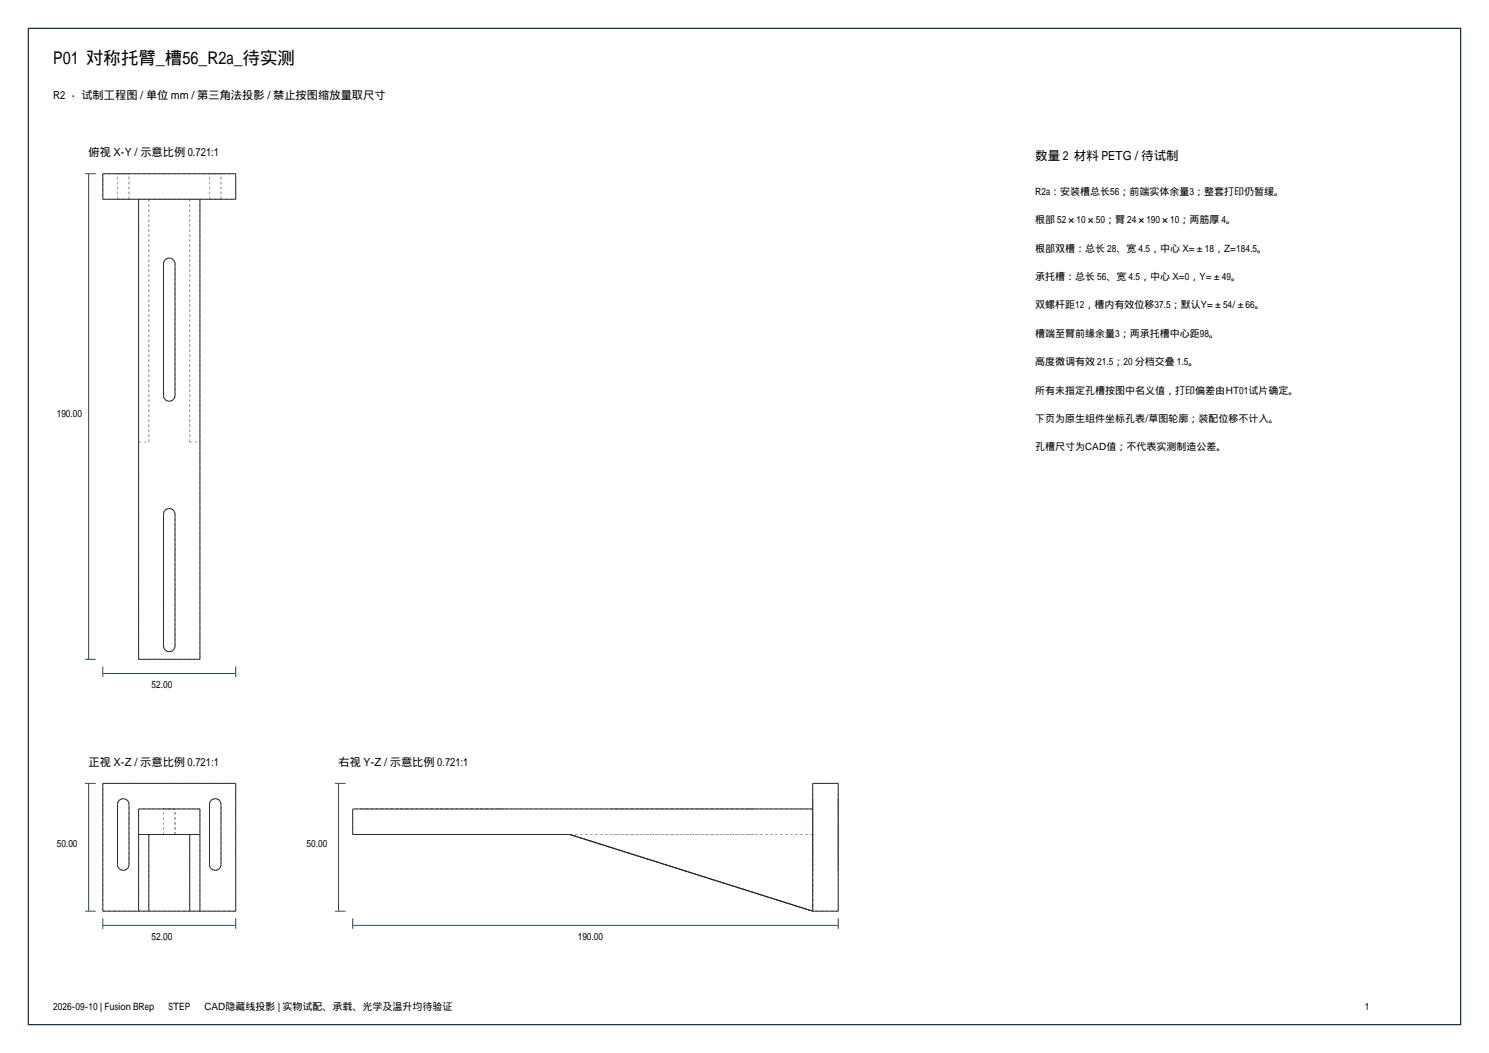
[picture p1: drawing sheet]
<svg xmlns="http://www.w3.org/2000/svg" width="420mm" height="297mm" viewBox="0 0 420 297" stroke-linecap="round" stroke-linejoin="round" font-family="sans-serif">
<path d="M8 8h404v281h-404z" fill="none" stroke="#1a334d" stroke-width=".35"/>
<g fill="none" stroke="#a6a6a6" stroke-width=".28" stroke-dasharray=".7 .7" stroke-linecap="butt">
<path d="M29 56.2h10.1M29 49v7.2M33.1 49h3.3M33.1 56.2h3.3M33.1 56.2v-7.2M36.4 49h-3.3M36.4 56.2h-3.3M36.4 56.2v-7.2M39.1 56.2h2.9M42 56.2h11.5M53.5 56.2v68.5M53.5 56.2h2.9"/>
<path d="M56.4 56.2h10.1M56.4 56.2h-17.3M59.1 56.2v-7.2M59.1 56.2h3.2M59.1 49h3.2M62.3 56.2v-7.2M62.3 49h-3.2M62.3 56.2h-3.2M66.5 49h-37.5M66.5 56.2v-7.2M46.1 74.4v37.1M49.4 74.4a1.62 1.62 0 0 0-1.7-1.6 1.62 1.62 0 0 0-1.6 1.6"/>
<path d="M46.1 111.5a1.62 1.62 0 0 0 1.6 1.7 1.62 1.62 0 0 0 1.7-1.7M49.4 111.5v-37.1M39.1 124.7v61.3M39.1 124.7h2.9M39.1 124.7v-68.5M42 124.7v-68.5M53.5 124.7h2.9M53.5 124.7v-68.5M56.4 124.7v-68.5M46.1 145.1v37.1M49.4 145.1a1.62 1.62 0 0 0-1.7-1.7 1.62 1.62 0 0 0-1.6 1.7M39.1 186h17.3"/>
<path d="M46.1 182.2a1.62 1.62 0 0 0 1.6 1.6 1.62 1.62 0 0 0 1.7-1.6M49.4 182.2v-37.1M56.4 186v-61.3M33.1 226.9v16.9M36.4 226.9a1.62 1.62 0 0 0-1.6-1.6 1.62 1.62 0 0 0-1.7 1.6M39.1 235.4h2.9M42 235.4h11.5M42 235.4v21.6M46.1 235.4v-7.2M46.1 228.2h3.3M46.1 235.4h3.3M49.4 235.4v-7.2"/>
<path d="M49.4 235.4h-3.3M49.4 228.2h-3.3M53.5 235.4h2.9M56.4 228.2v28.8M56.4 228.2h-17.3M59.1 226.9v16.9M62.3 226.9a1.62 1.62 0 0 0-1.6-1.6 1.62 1.62 0 0 0-1.6 1.6M66.5 221h-37.5M99.5 235.4v-7.2M101.6 235.4h1.7M101.6 228.2h1.7M103.3 235.4h-1.7"/>
<path d="M103.3 235.4h37.1M103.3 228.2h-1.7M103.3 228.2h37.1M140.4 235.4h1.6M140.4 235.4h-37.1M140.4 228.2h1.6M140.4 228.2h-37.1M142 235.4h-1.6M142 228.2h-1.6M160.8 235.4h-61.3M160.8 235.4h68.4M160.8 235.4l68.4 21.6"/>
<path d="M172.3 235.4h1.6M172.3 228.2h1.6M173.9 235.4h-1.6M173.9 235.4h37.1M173.9 228.2h-1.6M173.9 228.2h37.1M211 235.4h1.7M211 228.2h1.7M211 235.4h-37.1M211 228.2h-37.1M212.7 235.4h-1.7M212.7 228.2h-1.7"/>
<path d="M229.2 226.9v-1.6M229.2 225.3v1.6M229.2 228.2v28.8M229.2 226.9v16.9M229.2 235.4h-68.4M229.2 228.2h-129.7M229.2 235.4v21.6M236.4 226.9v-1.6M236.4 225.3v1.6M236.4 226.9v16.9M236.4 221h-7.2M29 257v-36"/>
<path d="M33.1 243.8a1.62 1.62 0 0 0 1.7 1.7 1.62 1.62 0 0 0 1.6-1.7M36.4 243.8v-16.9M39.1 257v-28.8M53.5 257v-21.6M59.1 243.8a1.62 1.62 0 0 0 1.6 1.7 1.62 1.62 0 0 0 1.6-1.7M62.3 243.8v-16.9M66.5 257h-37.5M66.5 257v-36M229.2 243.8v1.7M229.2 245.5v-1.7M229.2 257v-36M229.2 257v-28.8"/>
<path d="M229.2 243.8v-16.9M229.2 257v-21.6M236.4 257v-36M236.4 243.8v1.7M236.4 245.5v-1.7M236.4 243.8v-16.9M236.4 257h-7.2"/>
</g>
<g fill="none" stroke="#1f2e38" stroke-width=".28">
<path d="M29 49h37.5v7.2h-37.5zM39.1 56.2v129.8h17.3v-129.8M46.6 73.3a1.62 1.62 0 0 1 1.8-.4 1.62 1.62 0 0 1 1 1.5v37.1a1.62 1.62 0 0 1-1.7 1.7 1.62 1.62 0 0 1-1.6-1.7v-37.1zM46.6 143.9a1.62 1.62 0 0 1 1.8-.3 1.62 1.62 0 0 1 1 1.5v37.1a1.62 1.62 0 0 1-1.7 1.6 1.62 1.62 0 0 1-1.6-1.6v-37.1zM29 221h37.5v36h-37.5zM33.6 225.8a1.62 1.62 0 0 1 1.8-.4 1.62 1.62 0 0 1 1 1.5v16.9a1.62 1.62 0 0 1-1.6 1.7 1.62 1.62 0 0 1-1.7-1.7v-16.9zM39.1 235.4h17.3M42 235.4v21.6M53.5 235.4v21.6M59.6 225.8a1.62 1.62 0 0 1 1.7-.4 1.62 1.62 0 0 1 1 1.5v16.9a1.62 1.62 0 0 1-1.6 1.7 1.62 1.62 0 0 1-1.6-1.7v-16.9zM229.2 221h7.2v36h-7.2zM229.2 228.2h-129.7v7.2h61.3l68.4 21.6"/>
<path d="M39.1 257v-28.8h17.3v28.8"/>
</g>
<g fill="none" stroke="#264d66" stroke-width=".28">
<path d="M24 49h3M25 49v137M24 186h3M29 190h37.5M29 188v3M66.5 188v3M24 221h3M25 221v36M94.5 221h3M95.5 221v36M24 257h3M29 259v3"/>
<path d="M66.5 259v3M94.5 257h3M99.5 259v3M236.4 259v3M29 261h37.5M99.5 261h136.9"/>
</g>
<text font-size="4.9" x="15" y="18">P01 对称托臂_槽56_R2a_待实测</text>
<text font-size="3.5" x="292" y="45">数量 2 材料 PETG / 待试制</text>
<g font-size="3.2">
<text x="15" y="28">R2 · 试制工程图 / 单位 mm / 第三角法投影 / 禁止按图缩放量取尺寸</text>
<text x="25" y="44">俯视 X-Y / 示意比例 0.721:1</text>
<text x="25" y="216">正视 X-Z / 示意比例 0.721:1</text>
<text x="95.5" y="216">右视 Y-Z / 示意比例 0.721:1</text>
</g>
<g font-size="2.8">
<text x="292" y="55">R2a：安装槽总长56；前端实体余量3；整套打印仍暂缓。</text>
<text x="292" y="63">根部 52×10×50；臂 24×190×10；两筋厚 4。</text>
<text x="292" y="71">根部双槽：总长 28、宽 4.5，中心 X=±18，Z=184.5。</text>
<text x="292" y="79">承托槽：总长 56、宽 4.5，中心 X=0，Y=±49。</text>
<text x="292" y="87">双螺杆距12，槽内有效位移37.5；默认Y=±54/±66。</text>
<text x="292" y="95">槽端至臂前缘余量3；两承托槽中心距98。</text>
<text x="292" y="103">高度微调有效 21.5；20 分档交叠 1.5。</text>
<text x="292" y="111">所有未指定孔槽按图中名义值，打印偏差由HT01试片确定。</text>
<text x="16" y="117.5">190.00</text>
<text x="292" y="119">下页为原生组件坐标孔表/草图轮廓；装配位移不计入。</text>
<text x="292" y="127">孔槽尺寸为CAD值；不代表实测制造公差。</text>
<text x="42.7" y="194">52.00</text>
<text x="16" y="239">50.00</text>
<text x="86.5" y="239">50.00</text>
<text x="42.7" y="265">52.00</text>
<text x="163" y="265">190.00</text>
<text x="15" y="285">2026-09-10 | Fusion BRep → STEP → CAD隐藏线投影 | 实物试配、承载、光学及温升均待验证</text>
</g>
</svg>
